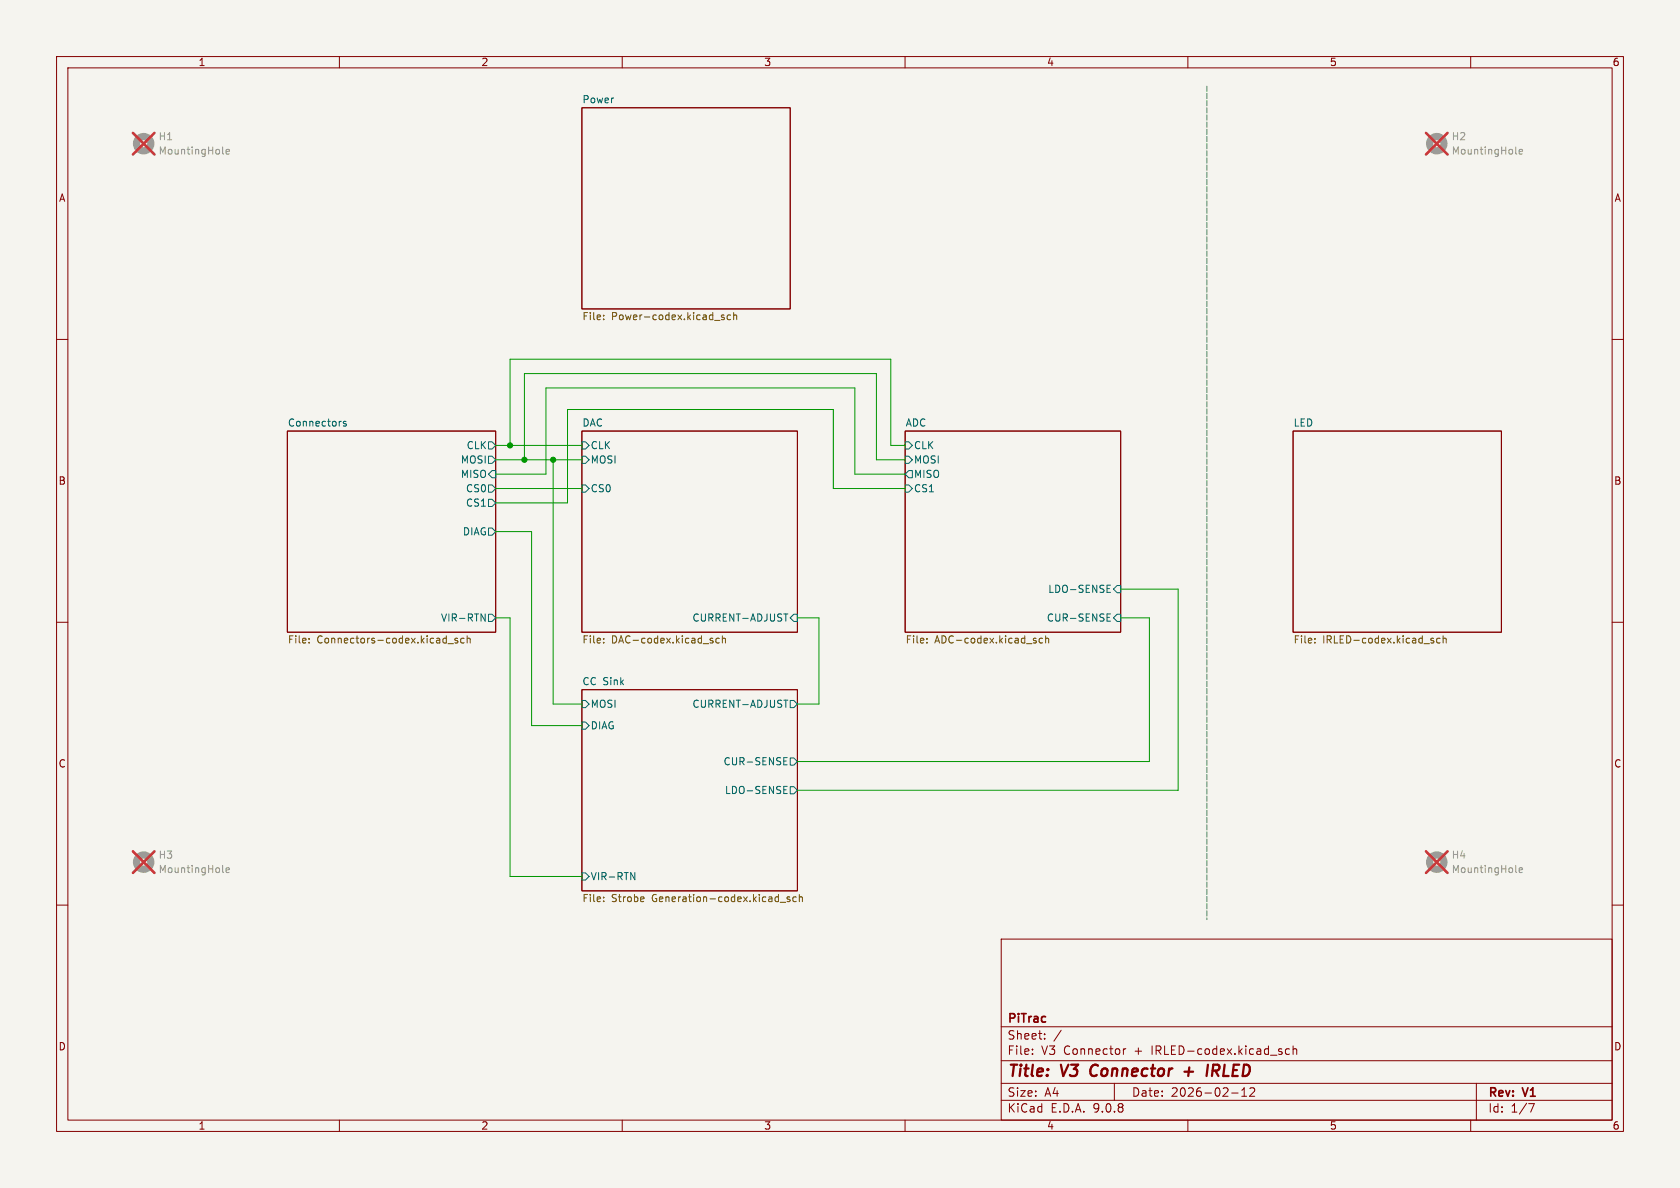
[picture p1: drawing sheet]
(kicad_sch
 (version 20250114)
 (generator "eeschema")
 (generator_version "9.0")
 (paper "A4")
 (title_block
  (title "V3 Connector + IRLED")
  (date "2026-02-12")
  (rev "V1")
  (company "PiTrac"))
 (lib_symbols
  (symbol "Mechanical:MountingHole"
   (pin_names
    (offset 1.016)) (exclude_from_sim no) (in_bom no) (on_board yes)
   (property "Reference" "H" (at 0 5.08 0) (effects (font (size 1.27 1.27))))
   (property "Value" "MountingHole" (at 0 3.175 0) (effects (font (size 1.27 1.27))))
   (property "Footprint" "" (at 0 0 0) (effects (font (size 1.27 1.27)) (hide yes)))
   (property "Datasheet" "~" (at 0 0 0) (effects (font (size 1.27 1.27)) (hide yes)))
   (property "Description" "Mounting Hole without connection" (at 0 0 0) (effects (font (size 1.27 1.27)) (hide yes)))
   (symbol "MountingHole_0_1"
    (circle (center 0 0) (radius 1.27) (stroke (width 1.27) (type default)) (fill (type none))))
   (embedded_fonts no)))
 (junction
  (at 92.71 81.28)
  (diameter 0)
  (color 0 0 0 0))
 (junction
  (at 90.17 78.74)
  (diameter 0)
  (color 0 0 0 0))
 (junction
  (at 97.79 81.28)
  (diameter 0)
  (color 0 0 0 0))
 (wire
  (pts (xy 90.17 154.94) (xy 102.87 154.94))
  (stroke (width 0) (type default)))
 (wire
  (pts (xy 157.48 78.74) (xy 160.02 78.74))
  (stroke (width 0) (type default)))
 (wire
  (pts (xy 87.63 88.9) (xy 100.33 88.9))
  (stroke (width 0) (type default)))
 (wire
  (pts (xy 90.17 63.5) (xy 157.48 63.5))
  (stroke (width 0) (type default)))
 (wire
  (pts (xy 157.48 63.5) (xy 157.48 78.74))
  (stroke (width 0) (type default)))
 (wire
  (pts (xy 147.32 86.36) (xy 160.02 86.36))
  (stroke (width 0) (type default)))
 (wire
  (pts (xy 147.32 72.39) (xy 147.32 86.36))
  (stroke (width 0) (type default)))
 (wire
  (pts (xy 144.78 124.46) (xy 140.97 124.46))
  (stroke (width 0) (type default)))
 (wire
  (pts (xy 90.17 78.74) (xy 102.87 78.74))
  (stroke (width 0) (type default)))
 (wire
  (pts (xy 144.78 109.22) (xy 144.78 124.46))
  (stroke (width 0) (type default)))
 (wire
  (pts (xy 90.17 109.22) (xy 90.17 154.94))
  (stroke (width 0) (type default)))
 (wire
  (pts (xy 87.63 109.22) (xy 90.17 109.22))
  (stroke (width 0) (type default)))
 (wire
  (pts (xy 198.12 104.14) (xy 208.28 104.14))
  (stroke (width 0) (type default)))
 (wire
  (pts (xy 140.97 109.22) (xy 144.78 109.22))
  (stroke (width 0) (type default)))
 (wire
  (pts (xy 154.94 66.04) (xy 154.94 81.28))
  (stroke (width 0) (type default)))
 (wire
  (pts (xy 151.13 83.82) (xy 160.02 83.82))
  (stroke (width 0) (type default)))
 (wire
  (pts (xy 97.79 81.28) (xy 102.87 81.28))
  (stroke (width 0) (type default)))
 (wire
  (pts (xy 151.13 68.58) (xy 151.13 83.82))
  (stroke (width 0) (type default)))
 (polyline
  (pts (xy 213.36 15.24) (xy 213.36 162.56))
  (stroke (width 0.0508) (type dash) (color 73 131 86 1)))
 (wire
  (pts (xy 87.63 83.82) (xy 96.52 83.82))
  (stroke (width 0) (type default)))
 (wire
  (pts (xy 96.52 68.58) (xy 151.13 68.58))
  (stroke (width 0) (type default)))
 (wire
  (pts (xy 87.63 86.36) (xy 102.87 86.36))
  (stroke (width 0) (type default)))
 (wire
  (pts (xy 203.2 109.22) (xy 198.12 109.22))
  (stroke (width 0) (type default)))
 (wire
  (pts (xy 140.97 134.62) (xy 203.2 134.62))
  (stroke (width 0) (type default)))
 (wire
  (pts (xy 102.87 124.46) (xy 97.79 124.46))
  (stroke (width 0) (type default)))
 (wire
  (pts (xy 100.33 88.9) (xy 100.33 72.39))
  (stroke (width 0) (type default)))
 (wire
  (pts (xy 208.28 104.14) (xy 208.28 139.7))
  (stroke (width 0) (type default)))
 (wire
  (pts (xy 203.2 134.62) (xy 203.2 109.22))
  (stroke (width 0) (type default)))
 (wire
  (pts (xy 93.98 128.27) (xy 93.98 93.98))
  (stroke (width 0) (type default)))
 (wire
  (pts (xy 87.63 81.28) (xy 92.71 81.28))
  (stroke (width 0) (type default)))
 (wire
  (pts (xy 87.63 78.74) (xy 90.17 78.74))
  (stroke (width 0) (type default)))
 (wire
  (pts (xy 90.17 78.74) (xy 90.17 63.5))
  (stroke (width 0) (type default)))
 (wire
  (pts (xy 93.98 93.98) (xy 87.63 93.98))
  (stroke (width 0) (type default)))
 (wire
  (pts (xy 92.71 66.04) (xy 154.94 66.04))
  (stroke (width 0) (type default)))
 (wire
  (pts (xy 154.94 81.28) (xy 160.02 81.28))
  (stroke (width 0) (type default)))
 (wire
  (pts (xy 102.87 128.27) (xy 93.98 128.27))
  (stroke (width 0) (type default)))
 (wire
  (pts (xy 97.79 124.46) (xy 97.79 81.28))
  (stroke (width 0) (type default)))
 (wire
  (pts (xy 92.71 81.28) (xy 92.71 66.04))
  (stroke (width 0) (type default)))
 (wire
  (pts (xy 92.71 81.28) (xy 97.79 81.28))
  (stroke (width 0) (type default)))
 (wire
  (pts (xy 96.52 83.82) (xy 96.52 68.58))
  (stroke (width 0) (type default)))
 (wire
  (pts (xy 100.33 72.39) (xy 147.32 72.39))
  (stroke (width 0) (type default)))
 (wire
  (pts (xy 208.28 139.7) (xy 140.97 139.7))
  (stroke (width 0) (type default)))
 (symbol
  (lib_id "Mechanical:MountingHole")
  (at 25.4 25.4 0)
  (unit 1)
  (exclude_from_sim no)
  (in_bom no)
  (on_board yes)
  (dnp yes)
  (fields_autoplaced yes)
  (property "Reference" "H1" (at 27.94 24.1299 0) (effects (font (size 1.27 1.27)) (justify left)))
  (property "Value" "MountingHole" (at 27.94 26.6699 0) (effects (font (size 1.27 1.27)) (justify left)))
  (property "Footprint" "MountingHole:MountingHole_3.5mm" (at 25.4 25.4 0) (effects (font (size 1.27 1.27)) (hide yes)))
  (property "Datasheet" "~" (at 25.4 25.4 0) (effects (font (size 1.27 1.27)) (hide yes)))
  (property "Description" "Mounting Hole without connection" (at 25.4 25.4 0) (effects (font (size 1.27 1.27)) (hide yes)))
  (property "Manufacutrer" "" (at 25.4 25.4 0) (effects (font (size 1.27 1.27)) (hide yes))))
 (symbol
  (lib_id "Mechanical:MountingHole")
  (at 254 25.4 0)
  (unit 1)
  (exclude_from_sim no)
  (in_bom no)
  (on_board yes)
  (dnp yes)
  (fields_autoplaced yes)
  (property "Reference" "H2" (at 256.54 24.1299 0) (effects (font (size 1.27 1.27)) (justify left)))
  (property "Value" "MountingHole" (at 256.54 26.6699 0) (effects (font (size 1.27 1.27)) (justify left)))
  (property "Footprint" "MountingHole:MountingHole_3.5mm" (at 254 25.4 0) (effects (font (size 1.27 1.27)) (hide yes)))
  (property "Datasheet" "~" (at 254 25.4 0) (effects (font (size 1.27 1.27)) (hide yes)))
  (property "Description" "Mounting Hole without connection" (at 254 25.4 0) (effects (font (size 1.27 1.27)) (hide yes)))
  (property "Manufacutrer" "" (at 254 25.4 0) (effects (font (size 1.27 1.27)) (hide yes))))
 (symbol
  (lib_id "Mechanical:MountingHole")
  (at 25.4 152.4 0)
  (unit 1)
  (exclude_from_sim no)
  (in_bom no)
  (on_board yes)
  (dnp yes)
  (fields_autoplaced yes)
  (property "Reference" "H3" (at 27.94 151.1299 0) (effects (font (size 1.27 1.27)) (justify left)))
  (property "Value" "MountingHole" (at 27.94 153.6699 0) (effects (font (size 1.27 1.27)) (justify left)))
  (property "Footprint" "MountingHole:MountingHole_3.5mm" (at 25.4 152.4 0) (effects (font (size 1.27 1.27)) (hide yes)))
  (property "Datasheet" "~" (at 25.4 152.4 0) (effects (font (size 1.27 1.27)) (hide yes)))
  (property "Description" "Mounting Hole without connection" (at 25.4 152.4 0) (effects (font (size 1.27 1.27)) (hide yes)))
  (property "Manufacutrer" "" (at 25.4 152.4 0) (effects (font (size 1.27 1.27)) (hide yes))))
 (symbol
  (lib_id "Mechanical:MountingHole")
  (at 254 152.4 0)
  (unit 1)
  (exclude_from_sim no)
  (in_bom no)
  (on_board yes)
  (dnp yes)
  (fields_autoplaced yes)
  (property "Reference" "H4" (at 256.54 151.1299 0) (effects (font (size 1.27 1.27)) (justify left)))
  (property "Value" "MountingHole" (at 256.54 153.6699 0) (effects (font (size 1.27 1.27)) (justify left)))
  (property "Footprint" "MountingHole:MountingHole_3.5mm" (at 254 152.4 0) (effects (font (size 1.27 1.27)) (hide yes)))
  (property "Datasheet" "~" (at 254 152.4 0) (effects (font (size 1.27 1.27)) (hide yes)))
  (property "Description" "Mounting Hole without connection" (at 254 152.4 0) (effects (font (size 1.27 1.27)) (hide yes)))
  (property "Manufacutrer" "" (at 254 152.4 0) (effects (font (size 1.27 1.27)) (hide yes))))
 (sheet
  (at 102.87 76.2)
  (size 38.1 35.56)
  (exclude_from_sim no)
  (in_bom yes)
  (on_board yes)
  (dnp no)
  (fields_autoplaced yes)
  (stroke (width 0.1524) (type solid))
  (fill (color 0 0 0 0.0000))
  (property "Sheetname" "DAC" (at 102.87 75.4884 0) (effects (font (size 1.27 1.27)) (justify left bottom)))
  (property "Sheetfile" "DAC-codex.kicad_sch" (at 102.87 112.3446 0) (effects (font (size 1.27 1.27)) (justify left top)))
  (pin "CLK" input (at 102.87 78.74 180) (effects (font (size 1.27 1.27)) (justify left)))
  (pin "CURRENT-ADJUST" input (at 140.97 109.22 0) (effects (font (size 1.27 1.27)) (justify right)))
  (pin "MOSI" input (at 102.87 81.28 180) (effects (font (size 1.27 1.27)) (justify left)))
  (pin "CS0" input (at 102.87 86.36 180) (effects (font (size 1.27 1.27)) (justify left))))
 (sheet
  (at 50.8 76.2)
  (size 36.83 35.56)
  (exclude_from_sim no)
  (in_bom yes)
  (on_board yes)
  (dnp no)
  (fields_autoplaced yes)
  (stroke (width 0.1524) (type solid))
  (fill (color 0 0 0 0.0000))
  (property "Sheetname" "Connectors" (at 50.8 75.4884 0) (effects (font (size 1.27 1.27)) (justify left bottom)))
  (property "Sheetfile" "Connectors-codex.kicad_sch" (at 50.8 112.3446 0) (effects (font (size 1.27 1.27)) (justify left top)))
  (pin "VIR-RTN" output (at 87.63 109.22 0) (effects (font (size 1.27 1.27)) (justify right)))
  (pin "CLK" output (at 87.63 78.74 0) (effects (font (size 1.27 1.27)) (justify right)))
  (pin "MOSI" output (at 87.63 81.28 0) (effects (font (size 1.27 1.27)) (justify right)))
  (pin "DIAG" output (at 87.63 93.98 0) (effects (font (size 1.27 1.27)) (justify right)))
  (pin "MISO" input (at 87.63 83.82 0) (effects (font (size 1.27 1.27)) (justify right)))
  (pin "CS0" output (at 87.63 86.36 0) (effects (font (size 1.27 1.27)) (justify right)))
  (pin "CS1" output (at 87.63 88.9 0) (effects (font (size 1.27 1.27)) (justify right))))
 (sheet
  (at 228.6 76.2)
  (size 36.83 35.56)
  (exclude_from_sim no)
  (in_bom yes)
  (on_board yes)
  (dnp no)
  (fields_autoplaced yes)
  (stroke (width 0.1524) (type solid))
  (fill (color 0 0 0 0.0000))
  (property "Sheetname" "LED" (at 228.6 75.4884 0) (effects (font (size 1.27 1.27)) (justify left bottom)))
  (property "Sheetfile" "IRLED-codex.kicad_sch" (at 228.6 112.3446 0) (effects (font (size 1.27 1.27)) (justify left top))))
 (sheet
  (at 102.87 121.92)
  (size 38.1 35.56)
  (exclude_from_sim no)
  (in_bom yes)
  (on_board yes)
  (dnp no)
  (fields_autoplaced yes)
  (stroke (width 0.1524) (type solid))
  (fill (color 0 0 0 0.0000))
  (property "Sheetname" "CC Sink" (at 102.87 121.2084 0) (effects (font (size 1.27 1.27)) (justify left bottom)))
  (property "Sheetfile" "Strobe Generation-codex.kicad_sch" (at 102.87 158.0646 0) (effects (font (size 1.27 1.27)) (justify left top)))
  (pin "VIR-RTN" input (at 102.87 154.94 180) (effects (font (size 1.27 1.27)) (justify left)))
  (pin "CURRENT-ADJUST" output (at 140.97 124.46 0) (effects (font (size 1.27 1.27)) (justify right)))
  (pin "MOSI" input (at 102.87 124.46 180) (effects (font (size 1.27 1.27)) (justify left)))
  (pin "DIAG" input (at 102.87 128.27 180) (effects (font (size 1.27 1.27)) (justify left)))
  (pin "LDO-SENSE" output (at 140.97 139.7 0) (effects (font (size 1.27 1.27)) (justify right)))
  (pin "CUR-SENSE" output (at 140.97 134.62 0) (effects (font (size 1.27 1.27)) (justify right))))
 (sheet
  (at 160.02 76.2)
  (size 38.1 35.56)
  (exclude_from_sim no)
  (in_bom yes)
  (on_board yes)
  (dnp no)
  (fields_autoplaced yes)
  (stroke (width 0.1524) (type solid))
  (fill (color 0 0 0 0.0000))
  (property "Sheetname" "ADC" (at 160.02 75.4884 0) (effects (font (size 1.27 1.27)) (justify left bottom)))
  (property "Sheetfile" "ADC-codex.kicad_sch" (at 160.02 112.3446 0) (effects (font (size 1.27 1.27)) (justify left top)))
  (pin "CLK" input (at 160.02 78.74 180) (effects (font (size 1.27 1.27)) (justify left)))
  (pin "MISO" output (at 160.02 83.82 180) (effects (font (size 1.27 1.27)) (justify left)))
  (pin "MOSI" input (at 160.02 81.28 180) (effects (font (size 1.27 1.27)) (justify left)))
  (pin "CS1" input (at 160.02 86.36 180) (effects (font (size 1.27 1.27)) (justify left)))
  (pin "CUR-SENSE" input (at 198.12 109.22 0) (effects (font (size 1.27 1.27)) (justify right)))
  (pin "LDO-SENSE" input (at 198.12 104.14 0) (effects (font (size 1.27 1.27)) (justify right))))
 (sheet
  (at 102.87 19.05)
  (size 36.83 35.56)
  (exclude_from_sim no)
  (in_bom yes)
  (on_board yes)
  (dnp no)
  (fields_autoplaced yes)
  (stroke (width 0.1524) (type solid))
  (fill (color 0 0 0 0.0000))
  (property "Sheetname" "Power" (at 102.87 18.3384 0) (effects (font (size 1.27 1.27)) (justify left bottom)))
  (property "Sheetfile" "Power-codex.kicad_sch" (at 102.87 55.1946 0) (effects (font (size 1.27 1.27)) (justify left top))))
 (sheet_instances
  (path ""
   (page "1")))
 (embedded_fonts no))
